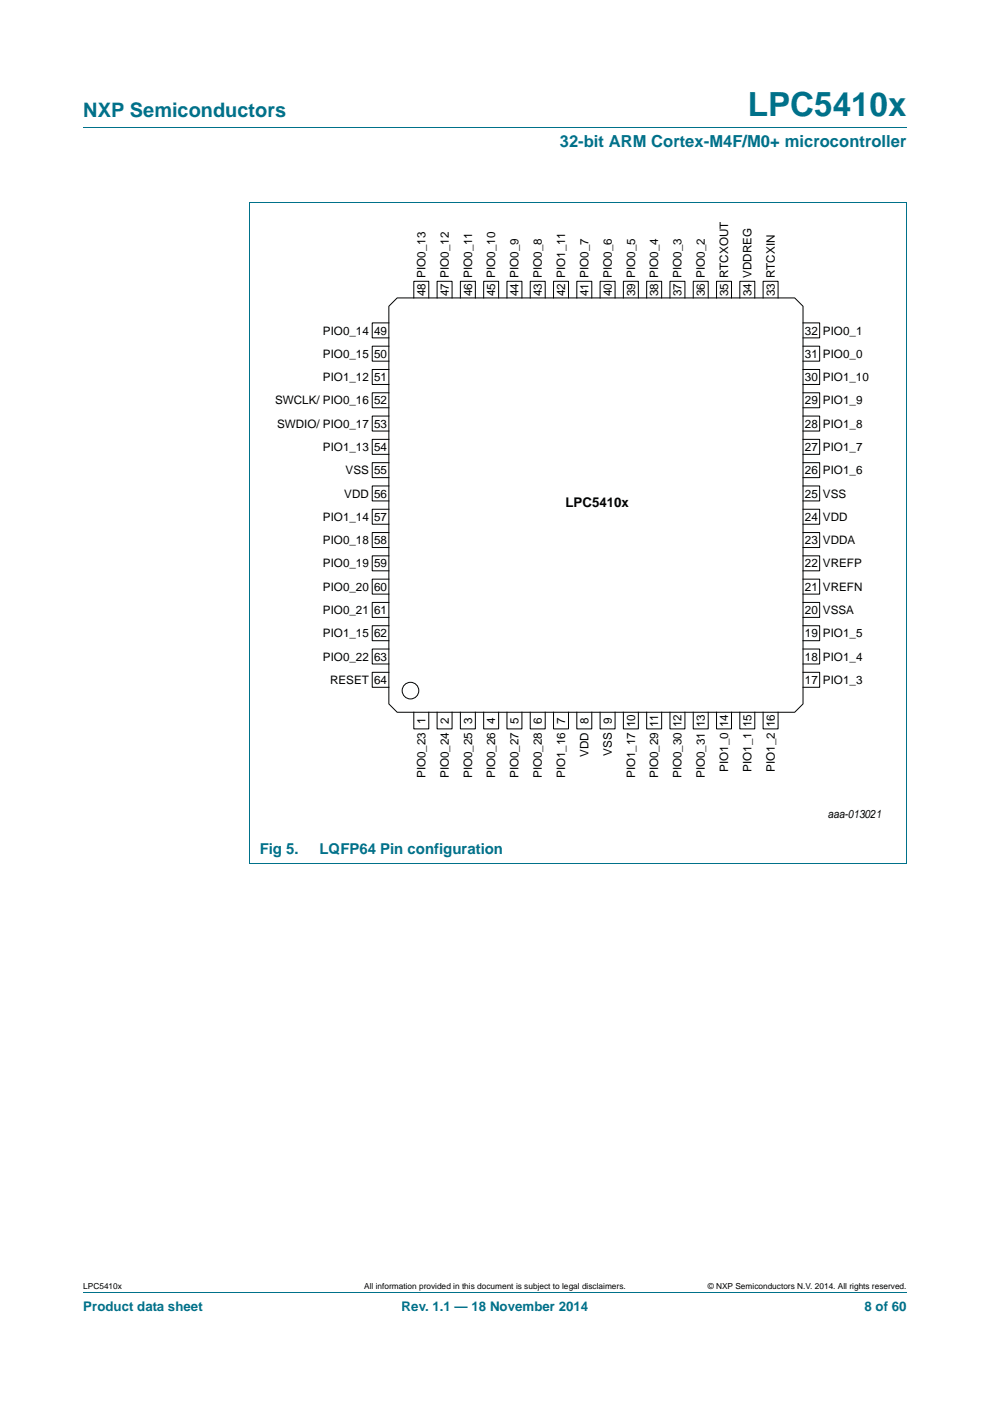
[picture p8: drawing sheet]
<svg xmlns="http://www.w3.org/2000/svg" width="210mm" height="297mm" viewBox="0 0 210 297" stroke-linecap="round" stroke-linejoin="round" font-family="sans-serif">
<path d="M17.7 27h174.6M52.9 42.9h139.4v140.2M53 42.9v140.2M52.9 183.1h139.4M17.7 273.9h174.6" fill="none" stroke="#00718a" stroke-width=".21"/>
<g fill="none" stroke="#010202" stroke-width=".21">
<path d="M82.5 64.9l1.7-1.7h84.4l1.7 1.7v84.3l-1.7 1.8h-84.4l-1.7-1.8zM82.5 68.5h-3.6v3.1h3.6M82.5 73.4h-3.6v3.2h3.6M82.5 78.3h-3.6v3.2h3.6M87.8 63.2v-3.6h3.1v3.6M92.7 63.2v-3.6h3.2v3.6M97.6 63.2v-3.6h3.2v3.6M102.6 63.2v-3.6h3.2v3.6M107.5 63.2v-3.6h3.2v3.6M112.5 63.2v-3.6h3.1v3.6M117.4 63.2v-3.6h3.2v3.6M122.3 63.2v-3.6h3.2v3.6"/>
<path d="M127.3 63.2v-3.6h3.2v3.6M132.2 63.2v-3.6h3.2v3.6M137.2 63.2v-3.6h3.1v3.6M142.1 63.2v-3.6h3.2v3.6M147 63.2v-3.6h3.2v3.6M152 63.2v-3.6h3.2v3.6M156.9 63.2v-3.6h3.2v3.6M161.9 63.2v-3.6h3.1v3.6M170.3 68.5h3.6v3.1h-3.6M170.3 73.4h3.6v3.2h-3.6M170.3 78.3h3.6v3.2h-3.6M82.5 83.3h-3.6v3.2h3.6"/>
<path d="M82.5 88.2h-3.6v3.2h3.6M82.5 93.2h-3.6v3.1h3.6M82.5 98.1h-3.6v3.2h3.6M170.3 83.3h3.6v3.2h-3.6M170.3 88.2h3.6v3.2h-3.6M170.3 93.2h3.6v3.1h-3.6M170.3 98.1h3.6v3.2h-3.6M82.5 103h-3.6v3.2h3.6M82.5 108h-3.6v3.1h3.6M82.5 112.9h-3.6v3.2h3.6M82.5 117.8h-3.6v3.2h3.6M170.3 103h3.6v3.2h-3.6"/>
<path d="M170.3 108h3.6v3.1h-3.6M170.3 112.9h3.6v3.2h-3.6M170.3 117.8h3.6v3.2h-3.6M82.5 122.8h-3.6v3.2h3.6M82.5 127.7h-3.6v3.2h3.6M82.5 132.7h-3.6v3.1h3.6M82.5 137.6h-3.6v3.2h3.6M170.3 122.8h3.6v3.2h-3.6M170.3 127.7h3.6v3.2h-3.6M170.3 132.7h3.6v3.1h-3.6M170.3 137.6h3.6v3.2h-3.6M82.5 142.5h-3.6v3.2h3.6"/>
<path d="M87.8 151v3.5h3.1v-3.5M92.7 151v3.5h3.2v-3.5M97.6 151v3.5h3.2v-3.5M102.6 151v3.5h3.2v-3.5M107.5 151v3.5h3.2v-3.5M112.5 151v3.5h3.1v-3.5M117.4 151v3.5h3.2v-3.5M122.3 151v3.5h3.2v-3.5M127.3 151v3.5h3.2v-3.5M132.2 151v3.5h3.2v-3.5M137.2 151v3.5h3.1v-3.5M142.1 151v3.5h3.2v-3.5"/>
<path d="M147 151v3.5h3.2v-3.5M152 151v3.5h3.2v-3.5M156.9 151v3.5h3.2v-3.5M161.9 151v3.5h3.1v-3.5M170.3 142.5h3.6v3.2h-3.6"/>
<circle cx="87.1" cy="146.4" r="1.76"/>
</g>
<text font-size="7" fill="#00718a" x="158.6" y="24.6">LPC5410x</text>
<text font-size="4.2" fill="#00718a" x="17.7" y="24.9">NXP Semiconductors</text>
<text font-size="3.5" fill="#00718a" x="118.7" y="31.1">32-bit ARM Cortex-M4F/M0+ microcontroller</text>
<g font-size="3.2" fill="#00718a">
<text x="55.1" y="181">Fig 5.</text>
<text x="67.8" y="181">LQFP64 Pin configuration</text>
</g>
<text font-size="2.8" fill="#010202" x="119.9" y="107.4">LPC5410x</text>
<g font-size="2.8" fill="#00718a">
<text x="17.7" y="277.9">Product data sheet</text>
<text x="85.2" y="277.9">Rev. 1.1 — 18 November 2014</text>
<text x="183.4" y="277.9">8 of 60</text>
</g>
<g font-size="2.5" fill="#010202">
<text x="90.2" y="62.8" transform="rotate(-90 90.2 62.8)">48 PIO0_13</text>
<text x="95.2" y="62.8" transform="rotate(-90 95.2 62.8)">47 PIO0_12</text>
<text x="100.1" y="62.8" transform="rotate(-90 100.1 62.8)">46 PIO0_11</text>
<text x="105.1" y="62.8" transform="rotate(-90 105.1 62.8)">45 PIO0_10</text>
<text x="110" y="62.8" transform="rotate(-90 110 62.8)">44 PIO0_9</text>
<text x="114.9" y="62.8" transform="rotate(-90 114.9 62.8)">43 PIO0_8</text>
<text x="119.9" y="62.8" transform="rotate(-90 119.9 62.8)">42 PIO1_11</text>
<text x="124.8" y="62.8" transform="rotate(-90 124.8 62.8)">41 PIO0_7</text>
<text x="129.8" y="62.8" transform="rotate(-90 129.8 62.8)">40 PIO0_6</text>
<text x="134.7" y="62.8" transform="rotate(-90 134.7 62.8)">39 PIO0_5</text>
<text x="139.6" y="62.8" transform="rotate(-90 139.6 62.8)">38 PIO0_4</text>
<text x="144.6" y="62.8" transform="rotate(-90 144.6 62.8)">37 PIO0_3</text>
<text x="149.5" y="62.8" transform="rotate(-90 149.5 62.8)">36 PIO0_2</text>
<text x="154.4" y="62.8" transform="rotate(-90 154.4 62.8)">35 RTCXOUT</text>
<text x="159.4" y="62.8" transform="rotate(-90 159.4 62.8)">34 VDDREG</text>
<text x="164.3" y="62.8" transform="rotate(-90 164.3 62.8)">33 RTCXIN</text>
<text x="68.5" y="70.9">PIO0_14</text>
<text x="79.3" y="70.9">49</text>
<text x="170.7" y="70.9">32 PIO0_1</text>
<text x="68.5" y="75.9">PIO0_15</text>
<text x="79.3" y="75.9">50</text>
<text x="170.7" y="75.9">31 PIO0_0</text>
<text x="68.5" y="80.8">PIO1_12</text>
<text x="79.3" y="80.8">51</text>
<text x="170.7" y="80.8">30 PIO1_10</text>
<text x="58.3" y="85.7">SWCLK/ PIO0_16</text>
<text x="79.3" y="85.7">52</text>
<text x="170.7" y="85.7">29 PIO1_9</text>
<text x="58.8" y="90.7">SWDIO/ PIO0_17</text>
<text x="68.5" y="95.6">PIO1_13</text>
<text x="79.3" y="90.7">53</text>
<text x="79.3" y="95.6">54</text>
<text x="170.7" y="90.7">28 PIO1_8</text>
<text x="170.7" y="95.6">27 PIO1_7</text>
<text x="73.3" y="100.6">VSS</text>
<text x="79.3" y="100.6">55</text>
<text x="170.7" y="100.6">26 PIO1_6</text>
<text x="73" y="105.5">VDD</text>
<text x="79.3" y="105.5">56</text>
<text x="170.7" y="105.5">25 VSS</text>
<text x="68.5" y="110.4">PIO1_14</text>
<text x="79.3" y="110.4">57</text>
<text x="170.7" y="110.4">24 VDD</text>
<text x="68.5" y="115.4">PIO0_18</text>
<text x="79.3" y="115.4">58</text>
<text x="170.7" y="115.4">23 VDDA</text>
<text x="68.5" y="120.3">PIO0_19</text>
<text x="68.5" y="125.3">PIO0_20</text>
<text x="79.3" y="120.3">59</text>
<text x="79.3" y="125.3">60</text>
<text x="170.7" y="120.3">22 VREFP</text>
<text x="170.7" y="125.3">21 VREFN</text>
<text x="68.5" y="130.2">PIO0_21</text>
<text x="79.3" y="130.2">61</text>
<text x="170.7" y="130.2">20 VSSA</text>
<text x="68.5" y="135.1">PIO1_15</text>
<text x="79.3" y="135.1">62</text>
<text x="170.7" y="135.1">19 PIO1_5</text>
<text x="68.5" y="140.1">PIO0_22</text>
<text x="79.3" y="140.1">63</text>
<text x="170.7" y="140.1">18 PIO1_4</text>
<text x="70" y="145">RESET</text>
<text x="79.3" y="145">64</text>
<text x="170.7" y="145">17 PIO1_3</text>
<text x="90.2" y="153.5" transform="rotate(-90 90.2 153.5)">1</text>
<text x="95.2" y="153.5" transform="rotate(-90 95.2 153.5)">2</text>
<text x="100.1" y="153.5" transform="rotate(-90 100.1 153.5)">3</text>
<text x="105.1" y="153.5" transform="rotate(-90 105.1 153.5)">4</text>
<text x="110" y="153.5" transform="rotate(-90 110 153.5)">5</text>
<text x="114.9" y="153.5" transform="rotate(-90 114.9 153.5)">6</text>
<text x="119.9" y="153.5" transform="rotate(-90 119.9 153.5)">7</text>
<text x="124.8" y="153.5" transform="rotate(-90 124.8 153.5)">8</text>
<text x="129.8" y="153.5" transform="rotate(-90 129.8 153.5)">9</text>
<text x="134.7" y="154.1" transform="rotate(-90 134.7 154.1)">10</text>
<text x="139.6" y="154.1" transform="rotate(-90 139.6 154.1)">11</text>
<text x="144.6" y="154.1" transform="rotate(-90 144.6 154.1)">12</text>
<text x="149.5" y="154.1" transform="rotate(-90 149.5 154.1)">13</text>
<text x="154.4" y="154.1" transform="rotate(-90 154.4 154.1)">14</text>
<text x="159.4" y="154.1" transform="rotate(-90 159.4 154.1)">15</text>
<text x="164.3" y="154.1" transform="rotate(-90 164.3 154.1)">16</text>
<text x="124.8" y="160.5" transform="rotate(-90 124.8 160.5)">VDD</text>
<text x="129.8" y="160.2" transform="rotate(-90 129.8 160.2)">VSS</text>
<text x="90.2" y="165" transform="rotate(-90 90.2 165)">PIO0_23</text>
<text x="95.2" y="165" transform="rotate(-90 95.2 165)">PIO0_24</text>
<text x="100.1" y="165" transform="rotate(-90 100.1 165)">PIO0_25</text>
<text x="105.1" y="165" transform="rotate(-90 105.1 165)">PIO0_26</text>
<text x="110" y="165" transform="rotate(-90 110 165)">PIO0_27</text>
<text x="114.9" y="165" transform="rotate(-90 114.9 165)">PIO0_28</text>
<text x="119.9" y="165" transform="rotate(-90 119.9 165)">PIO1_16</text>
<text x="134.7" y="165" transform="rotate(-90 134.7 165)">PIO1_17</text>
<text x="139.6" y="165" transform="rotate(-90 139.6 165)">PIO0_29</text>
<text x="144.6" y="165" transform="rotate(-90 144.6 165)">PIO0_30</text>
<text x="149.5" y="165" transform="rotate(-90 149.5 165)">PIO0_31</text>
<text x="154.4" y="163.6" transform="rotate(-90 154.4 163.6)">PIO1_0</text>
<text x="159.4" y="163.6" transform="rotate(-90 159.4 163.6)">PIO1_1</text>
<text x="164.3" y="163.6" transform="rotate(-90 164.3 163.6)">PIO1_2</text>
</g>
<text font-size="2.4" fill="#010202" x="175.6" y="173.5">aaa-013021</text>
<g font-size="1.8">
<text x="17.7" y="273.3">LPC5410x</text>
<text x="77.2" y="273.3">All information provided in this document is subject to legal disclaimers.</text>
<text x="150.1" y="273.3">© NXP Semiconductors N.V. 2014. All rights reserved.</text>
</g>
</svg>
